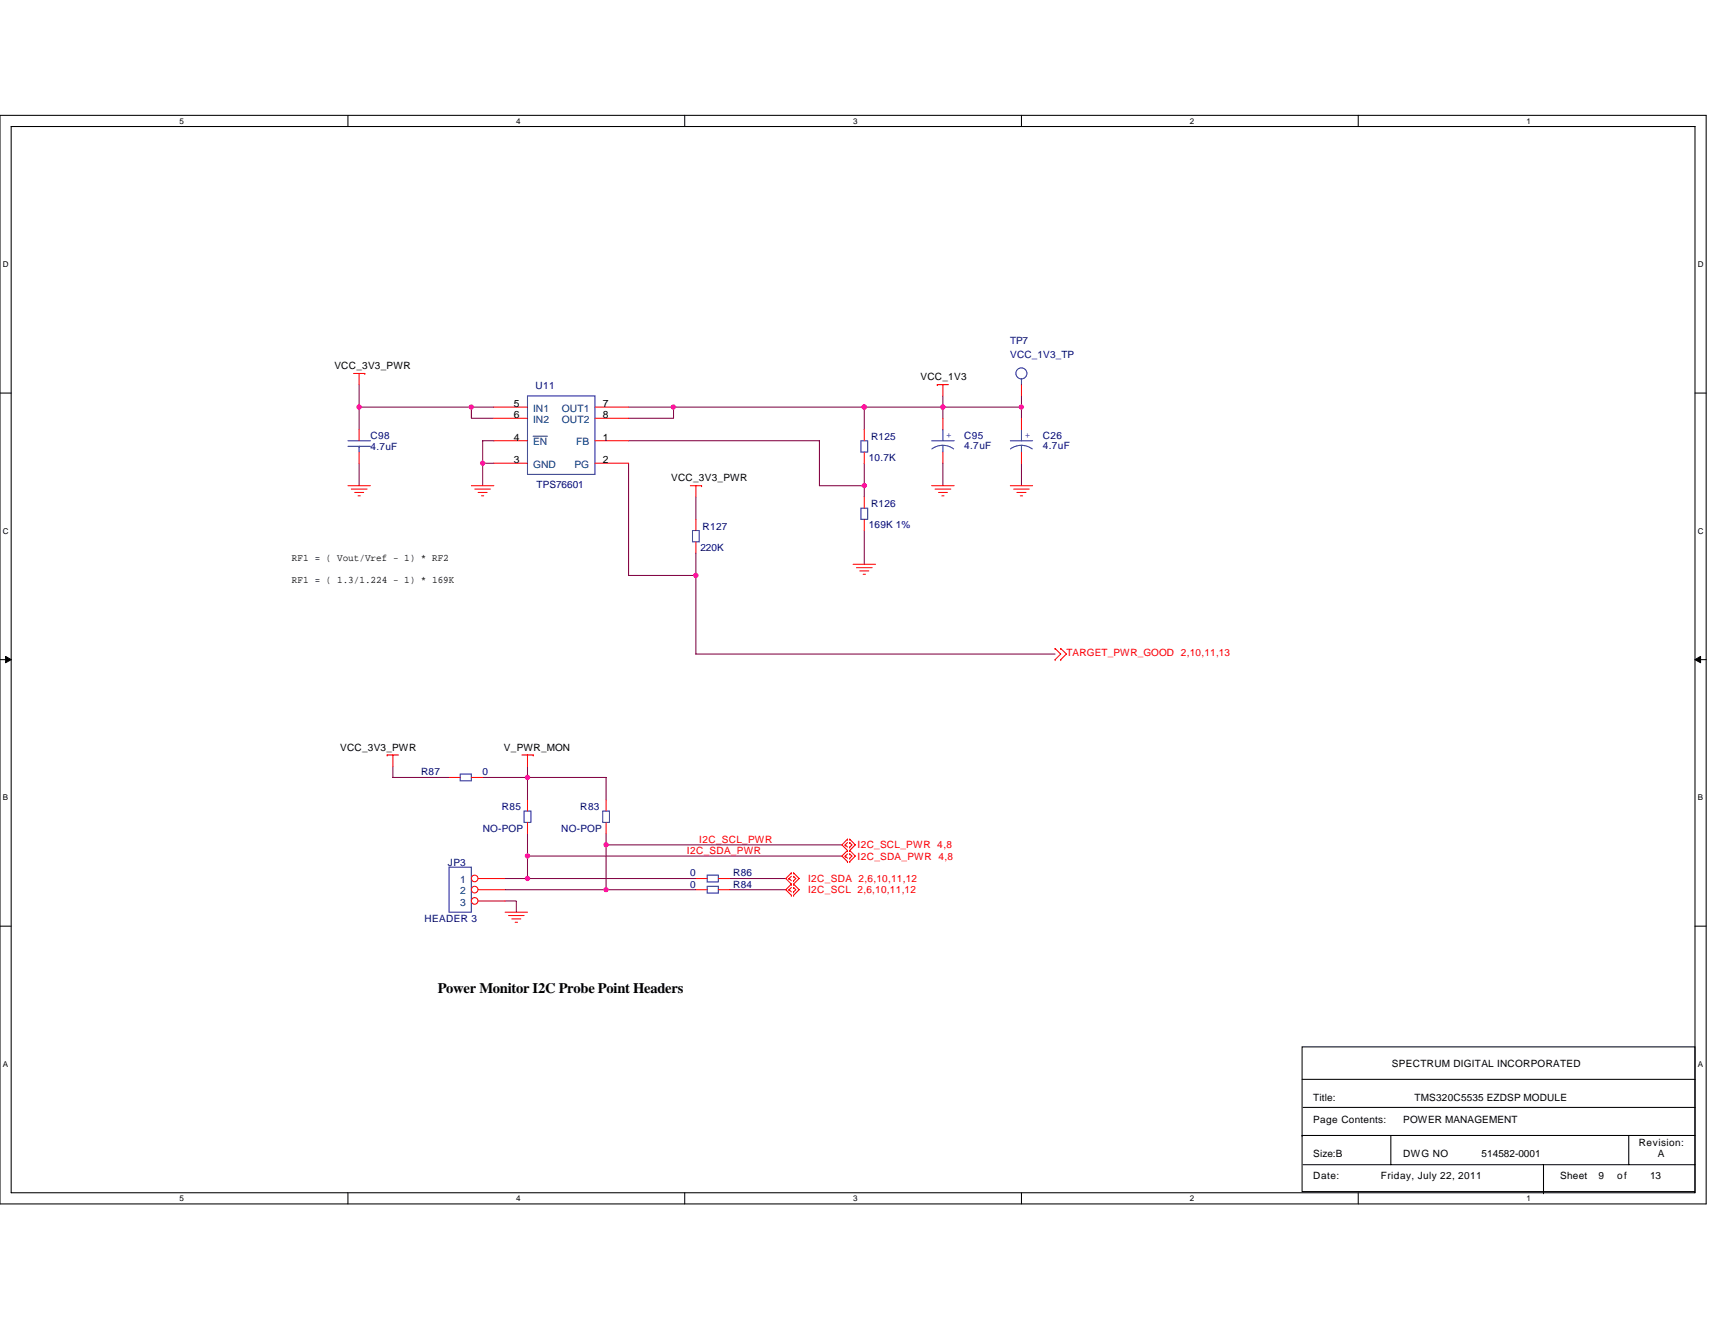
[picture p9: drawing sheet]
<svg xmlns="http://www.w3.org/2000/svg" width="279mm" height="216mm" viewBox="0 0 279 216" stroke-linecap="round" stroke-linejoin="round" font-family="sans-serif">
<path d="M0 18.8h278v177.4h-278zM1.8 20.6h274.3v173.8h-274.3z" fill="none" stroke="#000" stroke-width=".17"/>
<g fill="#fff">
<path d="M29.3 19h.7v1.4h-.7z"/>
<path d="M29.3 194.5h.7v1.5h-.7z"/>
</g>
<path d="M56.7 18.8v1.8M56.7 194.4v1.8" fill="none" stroke="#000" stroke-width=".17"/>
<g fill="#fff">
<path d="M84.1 19h.7v1.4h-.7z"/>
<path d="M84.1 194.5h.7v1.5h-.7z"/>
</g>
<path d="M111.5 18.8v1.8M111.5 194.4v1.8" fill="none" stroke="#000" stroke-width=".17"/>
<g fill="#fff">
<path d="M139 19h.7v1.4h-.7z"/>
<path d="M139 194.5h.7v1.5h-.7z"/>
</g>
<path d="M166.4 18.8v1.8M166.4 194.4v1.8" fill="none" stroke="#000" stroke-width=".17"/>
<g fill="#fff">
<path d="M193.8 19h.8v1.4h-.8z"/>
<path d="M193.8 194.5h.8v1.5h-.8z"/>
</g>
<path d="M221.3 18.8v1.8M221.3 194.4v1.8" fill="none" stroke="#000" stroke-width=".17"/>
<g fill="#fff">
<path d="M248.7 19h.7v1.4h-.7z"/>
<path d="M248.7 194.5h.7v1.5h-.7z"/>
<path d="M.5 42.3h.9v1.5h-.9z"/>
<path d="M276.6 42.3h1v1.5h-1z"/>
<path d="M.5 85.8h.9v1.4h-.9z"/>
<path d="M276.6 85.8h1v1.4h-1z"/>
</g>
<path d="M0 64.1h1.8M276.1 64.1h1.9" fill="none" stroke="#000" stroke-width=".17"/>
<g fill="#fff">
<path d="M.5 129.2h.8v1.5h-.8z"/>
<path d="M276.6 129.2h.9v1.5h-.9z"/>
</g>
<path d="M0 107.5h1.8M276.1 107.5h1.9" fill="none" stroke="#000" stroke-width=".17"/>
<path d="M.9 107l.9 .5-.9 .5zM276.1 107.5l1-.5v1z" fill="#000" stroke="#000" stroke-width=".16"/>
<g fill="#fff">
<path d="M.5 172.6h.8v1.5h-.8z"/>
<path d="M276.6 172.6h.9v1.5h-.9z"/>
</g>
<path d="M0 150.9h1.8M276.1 150.9h1.9M212.1 170.6h64v23.6h-64zM212.1 175.9h64M212.1 185h.1M212.1 185h64M212.3 189.8h63.8M212.3 180.4h63.8M226.6 185v4.8M251.5 194.4h.1M251.5 189.8v4.6M265.3 185v4.8" fill="none" stroke="#000" stroke-width=".17"/>
<g fill="none" stroke="#800040" stroke-width=".17">
<path d="M58.5 66.3h18.3v1.9h3.7M58.5 66.3v3.7M58.5 75.5v3.6M58.5 62.7v3.6M76.8 66.3h3.7M78.6 75.5h1.9M78.6 75.5v3.6M80.5 71.8h-1.9v3.7M102.4 66.3h7.3v1.9h-7.3M102.4 75.5v18.3h11M102.4 71.8h31.1v7.3h7.3M109.7 66.3h31.1"/>
<path d="M140.8 66.3v3.7M140.8 79.1v1.9M140.8 75.5v3.6M140.8 66.3h12.8M153.6 75.5v3.6M153.6 64.5v1.8M153.6 66.3h12.8M153.6 66.3h.1M153.6 66.3v1.9M166.4 75.5v3.6M166.4 66.3v1.9M166.4 64.5v1.8"/>
<path d="M113.4 90.1v3.7M113.4 81v3.6M113.4 93.8v12.8h58.5M140.8 86.4v5.5M64 124.9v1.8h9.2M78.6 126.7h7.3M85.9 126.7v3.6M85.9 126.7h12.8v3.6M85.9 124.9v1.8M85.9 139.5v3.7M85.9 139.5h.1M85.9 135.8v3.7"/>
<path d="M85.9 139.5h51.3M98.7 137.7v7.3M98.7 137.7h.1M98.7 135.8v1.9M98.7 137.7h38.5M82.3 145h31.1M82.3 146.8h1.8v1.8M82.3 143.2h3.6M85.9 143.2h27.5M118.9 143.2h9.1M118.9 145h9.1"/>
</g>
<g fill="none" stroke="#f00" stroke-width=".17">
<path d="M56.7 79.1h3.6M57.2 79.7h2.6M57.6 60.9h1.8M58.5 60.9v1.8M59.4 60.9h.1M76.8 79.1h3.7M77.3 79.7h2.6M112.5 79.1h1.8M113.4 79.1v1.9M114.3 79.1h.1M140.8 70v1.8M140.8 73.7v1.8"/>
<path d="M151.8 79.1h3.6M152.3 79.7h2.6M152.7 62.7h.1M152.7 62.7h1.8M153.6 62.7v1.8M153.6 68.2v1.8M153.6 73.7v1.8M164.6 79.1h3.6M165.1 79.7h2.6M166.4 68.2v1.8M166.4 73.7v1.8M57.8 80.2h1.4"/>
<path d="M58.3 80.8h.4M77.9 80.2h1.5M78.4 80.8h.4M113.4 84.6v1.8M113.4 88.3v1.8M139 91.9h3.6M139.5 92.5h2.6M140.1 93h1.4M140.6 93.6h.4M140.8 81v1.8M140.8 84.6v1.8M152.9 80.2h1.4"/>
<path d="M153.4 80.8h.4M165.7 80.2h1.5M166.2 80.8h.4M171.9 105.7h.1M171.9 107.5h.1M171.9 105.7l.9 .9-.9 .9M172.8 105.7h.1M172.8 107.5h.1M172.8 105.7l.9 .9-.9 .9M63.1 123h.1M63.1 123h1.8M64 123v1.9"/>
<path d="M85 123h1.9M85.9 123v1.9M86.9 123h.1M137.7 139.5h.1M137.7 137.7h.1M137.7 139.5l.4 .3M137.7 137.7l.4 .3M138.1 138.6h.1M138.1 136.7h.1M138.1 138.6l-.9 .9 .9 .9M138.1 139.1l-.4 .4M138.1 136.7l-.9 1 .9 .9"/>
<path d="M138.1 137.3l-.4 .4M138.4 138.6h.1M138.4 139.1h.1M138.4 139.8h.1M138.4 136.7h.1M138.4 137.3h.1M138.4 138h.1M138.4 138.6l.9 .9-.9 .9M138.4 139.1l.4 .4-.4 .3M138.4 136.7l.9 1-.9 .9M138.4 137.3l.4 .4-.4 .3M82.3 148.6h3.6"/>
<path d="M82.8 149.2h2.6M83.4 149.7h1.5M83.9 150.3h.4M128.6 143.2h.1M128.6 145h.1M128.6 143.2l.3 .3M128.6 145l.3 .3M128.9 142.2h.1M128.9 144.1h.1M128.9 145.9h.1M128.9 142.2l-.9 1 .9 .9M128.9 142.8l-.3 .4"/>
<path d="M128.9 144.1l-.9 .9 .9 .9M128.9 144.6l-.3 .4M129.3 142.2h.1M129.3 144.1h.1M129.3 142.8h.1M129.3 143.5h.1M129.3 145.9h.1M129.3 144.6h.1M129.3 145.3h.1M129.3 142.2l.9 1-.9 .9M129.3 142.8l.3 .4-.3 .3M129.3 144.1l.9 .9-.9 .9"/>
<path d="M129.3 144.6l.3 .4-.3 .3M138.1 140.4h.1M138.4 140.4h.1"/>
</g>
<g fill="none" stroke="#00f" stroke-width=".17">
<path d="M140.3 71.8h1.1v1.9h-1.1zM151.8 71.8h3.6M153.6 72.6l.7 .1 1.1 .5M153.6 72.6l-.8 .1-1 .5M153.6 72.6v1.1M153.6 70v1.8M164.6 71.8h3.6M164.6 73.2a2.96 2.96 0 0 1 3.6 0M166.4 72.6v1.1M166.4 70v1.8M112.8 86.4h1.1v1.9h-1.1zM140.3 82.8h1.1v1.8h-1.1z"/>
<path d="M73.2 141.3h3.6v7.3h-3.6z"/>
</g>
<circle cx="77.3" cy="143.1" r=".54" fill="#fff" stroke="#f00" stroke-width=".17"/>
<path d="M77.9 143.2h4.4" fill="none" stroke="#f00" stroke-width=".17"/>
<circle cx="77.3" cy="145" r=".54" fill="#fff" stroke="#f00" stroke-width=".17"/>
<path d="M77.9 145h4.4" fill="none" stroke="#f00" stroke-width=".17"/>
<circle cx="77.3" cy="146.8" r=".54" fill="#fff" stroke="#f00" stroke-width=".17"/>
<g fill="none" stroke="#f00" stroke-width=".17">
<path d="M58.5 70v1.8M58.5 73.7v1.8M80.5 66.3h5.4M80.5 75.5h5.4M80.5 71.8h5.4M80.5 68.2h5.4M96.9 66.3h5.5M96.9 75.5h5.5M96.9 71.8h5.5M96.9 68.2h5.5M166.4 62.7v1.8M73.2 126.7h1.8"/>
<path d="M76.8 126.7h1.8M85.9 130.3v1.9M85.9 134v1.8M98.7 130.3v1.9M98.7 134v1.8M77.9 146.8h4.4M113.4 143.2h1.8M113.4 145h1.8M117 143.2h1.9M117 145h1.9"/>
</g>
<g fill="none" stroke="#00f" stroke-width=".17">
<path d="M56.7 71.8h3.6M56.7 72.7h3.6M58.5 72.7h.1M58.5 72.7v1M85.9 64.5h11v12.8h-11zM166.4 62.7h.1M166.4 61.8v.9M75 126.1h1.8v1.1h-1.8zM85.4 132.2h1.1v1.8h-1.1zM98.2 132.2h1.1v1.8h-1.1zM115.2 142.6h1.8v1.1h-1.8zM115.2 144.4h1.8v1.1h-1.8z"/>
<circle cx="166.4" cy="60.8" r=".9"/>
</g>
<path d="M86.8 71.1h2.4" fill="none" stroke="#004080" stroke-width=".16"/>
<g fill="#f0f" stroke="#f0f" stroke-width=".17">
<circle cx="85.9" cy="126.7" r=".36"/>
<circle cx="98.7" cy="145" r=".35"/>
<circle cx="98.7" cy="137.6" r=".36"/>
<circle cx="85.9" cy="143.1" r=".36"/>
<circle cx="85.9" cy="139.5" r=".36"/>
<circle cx="76.8" cy="66.3" r=".36"/>
<circle cx="153.6" cy="66.3" r=".35"/>
<circle cx="166.4" cy="66.3" r=".35"/>
<circle cx="109.7" cy="66.3" r=".36"/>
<circle cx="113.4" cy="93.8" r=".36"/>
<circle cx="140.8" cy="66.3" r=".36"/>
<circle cx="140.8" cy="79.1" r=".36"/>
<circle cx="58.5" cy="66.3" r=".36"/>
<circle cx="78.6" cy="75.5" r=".35"/>
</g>
<text font-size="2.4" x="71.3" y="161.8">Power Monitor I2C Probe Point Headers</text>
<g font-size="1.7">
<text x="83.7" y="66.3">5</text>
<text x="83.7" y="68.1">6</text>
<text x="83.7" y="71.8">4</text>
<text x="98.2" y="68.1">8</text>
<text x="98.2" y="66.3">7</text>
<text x="98.2" y="71.8">1</text>
<text x="83.7" y="75.5">3</text>
<text x="98.2" y="75.5">2</text>
</g>
<g font-size="1.7" fill="#004080">
<text x="86.8" y="67.1">IN1</text>
<text x="86.8" y="68.9">IN2</text>
<text x="91.5" y="68.9">OUT2</text>
<text x="91.5" y="67.1">OUT1</text>
<text x="86.8" y="76.2">GND</text>
<text x="86.8" y="72.6">EN</text>
<text x="93.6" y="76.2">PG</text>
<text x="93.9" y="72.6">FB</text>
<text x="75" y="143.9">1</text>
<text x="75" y="145.7">2</text>
<text x="75" y="147.6">3</text>
</g>
<g font-size="1.6" fill="#000080">
<text x="164.6" y="56.1">TP7</text>
<text x="164.6" y="58.3">VCC_1V3_TP</text>
<text x="87.2" y="63.4">U11</text>
<text x="60.3" y="71.5">C98</text>
<text x="141.9" y="71.6">R125</text>
<text x="157.1" y="71.5">C95</text>
<text x="169.9" y="71.5">C26</text>
<text x="60.3" y="73.3">4.7uF</text>
<text x="141.5" y="75.1">10.7K</text>
<text x="157.1" y="73.1">4.7uF</text>
<text x="169.9" y="73.1">4.7uF</text>
<text x="87.4" y="79.5">TPS76601</text>
<text x="141.9" y="82.6">R126</text>
<text x="114.1" y="89.8">220K</text>
<text x="114.5" y="86.3">R127</text>
<text x="141.5" y="86.1">169K 1%</text>
<text x="68.6" y="126.3">R87</text>
<text x="78.6" y="126.3">0</text>
<text x="78.6" y="135.5">NO-POP</text>
<text x="81.7" y="132">R85</text>
<text x="91.4" y="135.5">NO-POP</text>
<text x="94.5" y="132">R83</text>
<text x="73" y="141.2">JP3</text>
<text x="112.5" y="142.8">0</text>
<text x="119.4" y="142.8">R86</text>
<text x="112.5" y="144.6">0</text>
<text x="119.4" y="144.6">R84</text>
<text x="69.2" y="150.3">HEADER 3</text>
</g>
<g font-size="1.6">
<text x="54.5" y="60.1">VCC_3V3_PWR</text>
<text x="150" y="62">VCC_1V3</text>
<text x="109.3" y="78.4">VCC_3V3_PWR</text>
<text x="47.5" y="91.4">RF1 = ( Vout/Vref - 1) * RF2</text>
<text x="47.5" y="95">RF1 = ( 1.3/1.224 - 1) * 169K</text>
<text x="55.4" y="122.3">VCC_3V3_PWR</text>
<text x="82.1" y="122.3">V_PWR_MON</text>
<text x="226.8" y="173.9">SPECTRUM DIGITAL INCORPORATED</text>
<text x="214" y="179.4">Title:</text>
<text x="230.4" y="179.4">TMS320C5535 EZDSP MODULE</text>
<text x="214" y="183">Page Contents:</text>
<text x="228.6" y="183">POWER MANAGEMENT</text>
<text x="214" y="188.5">Size:B</text>
<text x="228.6" y="188.5">DWG NO</text>
<text x="241.4" y="188.5">514582-0001</text>
<text x="267" y="186.7">Revision:</text>
<text x="270.1" y="188.5">A</text>
<text x="214" y="192.2">Date:</text>
<text x="224.9" y="192.2">Friday, July 22, 2011</text>
<text x="254.2" y="192.2">Sheet</text>
<text x="260.4" y="192.2">9</text>
<text x="263.5" y="192.2">of</text>
<text x="268.8" y="192.2">13</text>
</g>
<g font-size="1.6" fill="#00f">
<text x="154.2" y="71.4">+</text>
<text x="167" y="71.4">+</text>
</g>
<g font-size="1.6" fill="#f00">
<text x="173.7" y="107">TARGET_PWR_GOOD 2,10,11,13</text>
<text x="113.9" y="137.3">I2C_SCL_PWR</text>
<text x="111.9" y="139.1">I2C_SDA_PWR</text>
<text x="131.7" y="143.7">I2C_SDA 2,6,10,11,12</text>
<text x="139.7" y="140.1">I2C_SDA_PWR 4,8</text>
<text x="139.7" y="138.2">I2C_SCL_PWR 4,8</text>
<text x="131.7" y="145.5">I2C_SCL 2,6,10,11,12</text>
</g>
<g font-size="1.3">
<text x="29.3" y="20.2">5</text>
<text x="84.1" y="20.2">4</text>
<text x="139" y="20.2">3</text>
<text x="193.8" y="20.2">2</text>
<text x="248.7" y="20.2">1</text>
<text x=".5" y="43.5">D</text>
<text x="276.6" y="43.5">D</text>
<text x=".5" y="87">C</text>
<text x="276.6" y="87">C</text>
<text x=".5" y="130.4">B</text>
<text x="276.6" y="130.4">B</text>
<text x=".5" y="173.8">A</text>
<text x="276.6" y="173.8">A</text>
<text x="29.3" y="195.7">5</text>
<text x="84.1" y="195.7">4</text>
<text x="139" y="195.7">3</text>
<text x="193.8" y="195.7">2</text>
<text x="248.7" y="195.7">1</text>
</g>
</svg>
